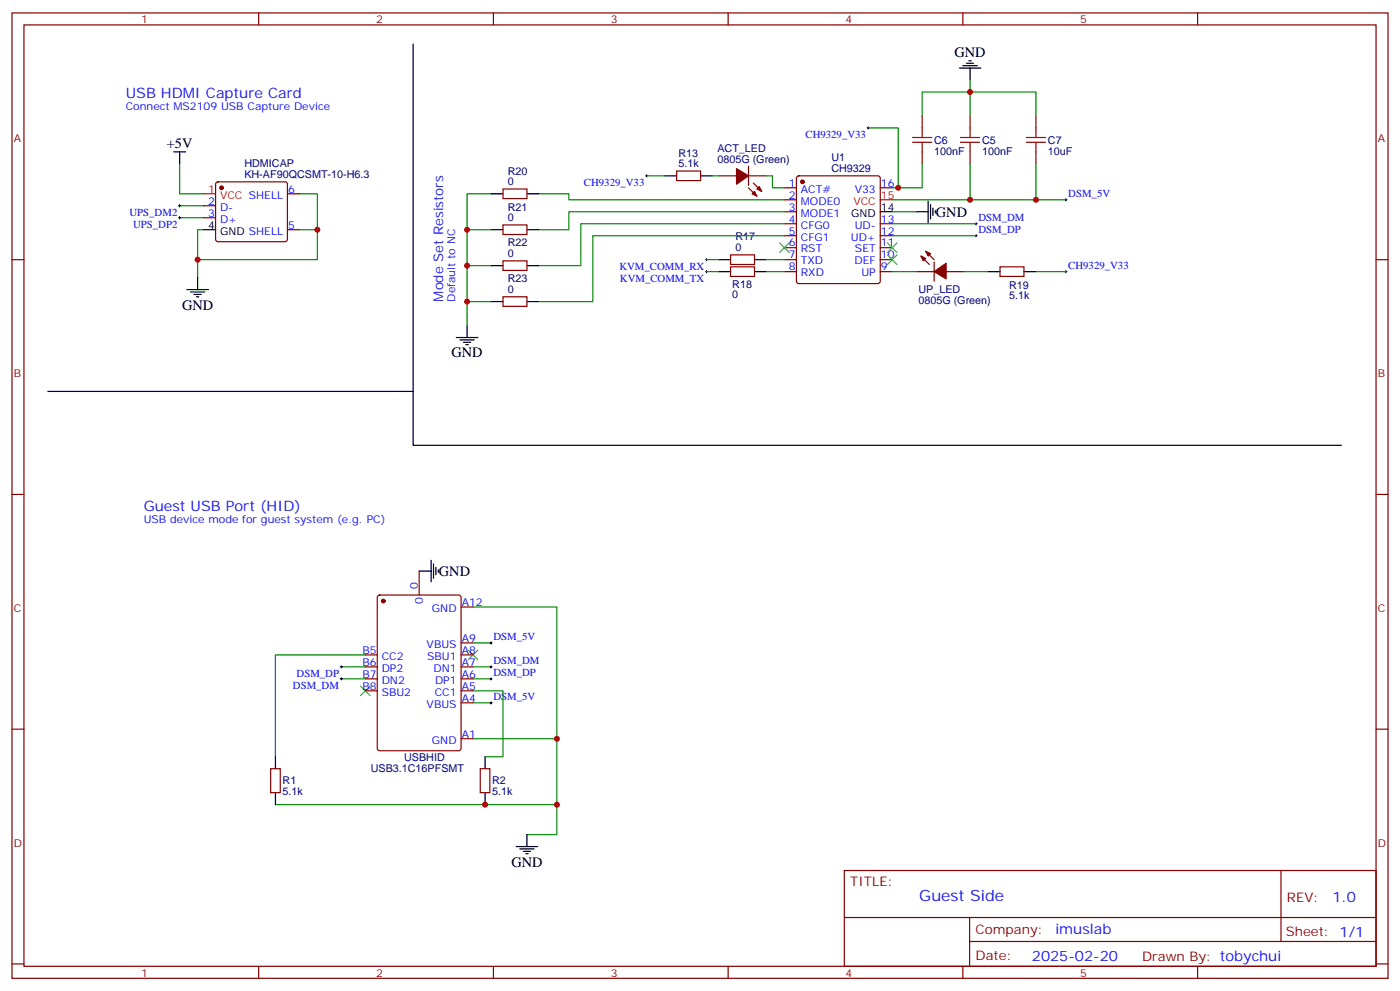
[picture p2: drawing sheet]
<svg xmlns="http://www.w3.org/2000/svg" width="412mm" height="292mm" viewBox="0 0 412 292" stroke-linecap="round" stroke-linejoin="round" font-family="sans-serif">
<g fill="none" stroke="#870000" stroke-width=".35">
<path d="M3.5 3.8h405.4v284.3h-405.4zM7.1 7.3h398.2v277.3h-398.2zM76.2 3.8v3.5M145.3 3.8v3.5M214.5 3.8v3.5M283.6 3.8v3.5M352.8 3.8v3.5M271.6 34.1v3.6M285.8 34.1v3.6M305.2 34.1v3.6M63.7 53.8l.5-.2h19.8l.5 .2 .2 .5v16.2l-.3 .5-.4 .2h-19.8l-.5-.2-.2-.5v-16.2zM84.7 57.1h3.5"/>
<path d="M148.2 55.7h7v2.8h-7zM199.3 50.4h7.1v2.8h-7.1zM211.7 51.8h5.3M220.5 51.8h5.3M220.5 55.3l2.5 2.5M220.5 49v5.6M221.9 53.9l2.5 2.5M231.1 55.3h3.5M231.1 58.8h3.5M234.8 52l.5-.2h23.3l.5 .2 .2 .5v30.3l-.2 .5-.5 .2h-23.3l-.5-.2-.2-.5v-30.3zM259.3 55.3h3.5M271.6 44.7v3.6"/>
<path d="M285.8 44.7v3.6M305.2 44.7v3.6M3.5 76.5h3.6M60 64.1h3.5M60 60.6h3.5M84.7 67.7h3.5M148.2 66.3h7v2.8h-7zM148.2 76.8h7v2.9h-7zM215.2 75.1h7v2.8h-7zM215.2 78.6h7v2.8h-7zM231.1 76.5h3.5M231.1 62.4h3.5"/>
<path d="M231.1 65.9h3.5M231.1 69.4h3.5M231.1 73h3.5M259.3 76.5h3.5M259.3 65.9h3.5M259.3 69.4h3.5M259.3 73h3.5M271.3 75.4l2.5 2.5M272.7 74l2.5 2.5M275.2 77.2v5.6M294.6 78.6h7v2.8h-7zM405.3 76.5h3.6"/>
<path d="M148.2 87.4h7v2.8h-7zM231.1 80h3.5M259.3 80h3.5M269.9 80h5.3M278.7 80h5.3M3.5 145.6h3.6M405.3 145.6h3.6M111.4 175.5l.4-.2h23.3l.7 .4v44.7l-.4 .7h-23.6l-.6-.4-.1-44.7zM123.5 168.2v7.1M135.8 178.8h3.5M107.6 192.9h3.5M107.6 196.4h3.5"/>
<path d="M107.6 200h3.5M135.8 192.9h3.5M135.8 196.4h3.5M135.8 200h3.5M135.8 189.4h3.5M3.5 214.8h3.6M107.6 203.5h3.5M135.8 203.5h3.5M135.8 217.6h3.5M135.8 207h3.5M405.3 214.8h3.6M79.7 226.4h2.8v7.1h-2.8z"/>
<path d="M141.5 226.4h2.8v7.1h-2.8zM248.7 256.4h156.6v28.2h-156.6zM377.3 256.4v20.9M248.7 270.2h156.5M285.6 277.3h119.6M285.6 270.2v14.2M3.5 283.9h3.6M76.2 284.6v3.5M145.3 284.6v3.5M214.5 284.6v3.5M283.6 284.6v3.5M352.8 284.6v3.5"/>
<path d="M405.3 283.9h3.6"/>
</g>
<g fill="none" stroke="#008700" stroke-width=".35">
<path d="M255.8 37.7h8.8v17.6M271.6 34.1v-7h33.6v7M285.8 23.6v10.5M52.9 48.3v8.8h7.1M88.2 57.1h5.3v19.4h-35.3M144.6 57.1h-7v38.8M158.7 57.1h8.9v1.7h63.5M190.5 51.8h5.3M209.9 51.8h1.8M225.8 51.8h1.7v3.5h3.6M271.6 48.3v7h-8.8M285.8 48.3v10.5h-23"/>
<path d="M285.8 58.8h28.2M305.2 48.3v10.5M52.9 64.1h7.1M52.9 60.6h7.1M60 67.7h-1.8v14.1M88.2 67.7h5.3M137.6 67.7h7M137.6 78.2h7M208.1 76.5h3.6M225.8 76.5h5.3M231.1 62.4h-63.5v5.3h-8.9M231.1 65.9h-60v12.3h-12.4"/>
<path d="M231.1 69.4h-56.5v19.4h-15.9M262.8 65.9h24.7M262.8 69.4h24.7M262.8 62.4h7.1M137.6 88.8h7M208.1 80h3.6M225.8 80h5.3M262.8 80h7.1M284 80h7M305.2 80h8.8M139.3 178.8h24.7v67h-8.8M100.5 200h7.1"/>
<path d="M100.5 196.4h7.1M107.6 192.9h-26.5v30M139.3 189.4h5.3M139.3 200h5.3M139.3 196.4h5.3M139.3 203.5h8.9v19.4h-5.3M139.3 207h5.3M139.3 217.6h24.7M81.1 237h82.9"/>
</g>
<g fill="none" stroke="#000" stroke-width=".35">
<path d="M121.7 13v102.3h-107.6M283.6 19.3h4.3M284.7 18.6h2.1M285.4 17.9h.7M282.6 20h6.3M285.8 20v3.6M51.2 44.7h3.5M52.9 44.7v3.6M144.6 57.1h3.6M155.2 57.1h3.5M195.8 51.8h3.5M206.4 51.8h3.5"/>
<path d="M273.4 59.2v6.3M60 67.7h3.5M144.6 67.7h3.6M144.6 78.2h3.6M155.2 67.7h3.5M155.2 78.2h3.5M211.7 76.5h3.5M222.2 76.5h3.6M259.3 62.4h3.5M269.9 62.4h3.5M274.1 60.3v4.2M274.8 61.3v2.1"/>
<path d="M275.5 62v.7M55 85.3h6.4M56.1 86h4.2M57.1 86.7h2.2M57.9 87.4h.7M58.2 81.8v3.5M134.4 99.4h6.4M137.6 95.9v3.5M144.6 88.8h3.6M155.2 88.8h3.5M211.7 80h3.5M222.2 80h3.6"/>
<path d="M291 80h3.6M301.6 80h3.6M121.7 115.3v15.9h273.4M135.5 100.1h4.2M136.5 100.8h2.1M137.2 101.5h.7M123.5 168.2h3.5M127 165v6.4M127.7 166.1v4.2M128.4 167.1v2.2M129.1 167.9v.7M81.1 222.9v3.5"/>
<path d="M81.1 233.5v3.5M142.9 222.9v3.5M142.9 233.5v3.5M152 249.3h6.4M153.1 250h4.2M154.2 250.8h2.1M154.9 251.5h.7M155.2 245.8v3.5"/>
</g>
<g fill="none" stroke="#000" stroke-width=".29">
<path d="M255.4 37.7h.7M255.8 37.3v.7M190.1 51.8h.8M190.5 51.4v.7M313.6 58.8h.7M314 58.5v.7M52.6 60.6h.7M52.6 64.1h.7M52.9 60.3v.7M52.9 63.8v.7M207.8 76.5h.7M208.1 76.1v.7"/>
<path d="M208.1 79.7v.7M287.2 65.9h.7M287.2 69.4h.7M287.5 65.5v.8M287.5 69.1v.7M314 79.7v.7M207.8 80h.7M313.6 80h.7M100.2 196.4h.7M100.2 200h.7M100.5 196.1v.7M100.5 199.6v.7"/>
<path d="M144.3 189.4h.7M144.3 196.4h.7M144.3 200h.7M144.6 189v.7M144.6 196.1v.7M144.6 199.6v.7M144.3 207h.7M144.6 206.7v.7"/>
</g>
<path d="M60 57.1h3.5M259.3 58.8h3.5" fill="none" stroke="#f00" stroke-width=".35"/>
<g fill="#870000" stroke="#870000" stroke-width=".35">
<path d="M223 55.7l.7-.7 .7 1.4z"/>
<path d="M221.5 57.1l.7-.7 .8 1.4z"/>
<path d="M217 49.7l3.5 2.1-3.5 2.5z"/>
<path d="M271.3 75.4l1.4 .7-.7 .7z"/>
<path d="M272.7 74l1.4 .7-.7 .7z"/>
<path d="M275.2 80l3.5-2.5v4.6z"/>
<circle cx="65.3" cy="55.3" r=".53"/>
<circle cx="112.9" cy="177" r=".53"/>
<circle cx="236.4" cy="53.6" r=".53"/>
</g>
<path d="M229.7 71.5l2.8 2.9M232.5 71.5l-2.8 2.9M261.4 71.5l2.8 2.9M261.4 75.1l2.8 2.8M264.2 71.5l-2.8 2.9M264.2 75.1l-2.8 2.8M137.9 191.5l2.9 2.8M140.8 191.5l-2.9 2.8M106.2 202.1l2.8 2.8M109 202.1l-2.8 2.8" fill="none" stroke="#3c3" stroke-width=".35"/>
<path d="M271.6 37.7v2.8M285.8 37.7v2.8M305.2 37.7v2.8M268.8 40.5h5.7M268.8 41.9h5.7M271.6 41.9v2.8M282.9 40.5h5.7M282.9 41.9h5.7M285.8 41.9v2.8M302.3 40.5h5.7M302.3 41.9h5.7M305.2 41.9v2.8" fill="none" stroke="#a10000" stroke-width=".35"/>
<g fill="#c00">
<circle cx="93.5" cy="67.7" r=".88"/>
<circle cx="58.2" cy="76.5" r=".88"/>
<circle cx="164" cy="217.6" r=".88"/>
<circle cx="164" cy="237" r=".88"/>
<circle cx="142.9" cy="237" r=".88"/>
<circle cx="285.8" cy="27.1" r=".88"/>
<circle cx="285.8" cy="58.8" r=".88"/>
<circle cx="305.2" cy="58.8" r=".88"/>
<circle cx="264.6" cy="55.3" r=".88"/>
<circle cx="137.6" cy="88.8" r=".88"/>
<circle cx="137.6" cy="78.2" r=".88"/>
<circle cx="137.6" cy="67.7" r=".88"/>
</g>
<text font-size="4.6" fill="#00f" x="270.8" y="265.4">Guest Side</text>
<g font-size="4.2">
<text x="281.2" y="16.8">GND</text>
<text x="49.1" y="43.6">+5V</text>
<text x="275.7" y="63.8">GND</text>
<text x="53.6" y="91.4">GND</text>
<text x="133" y="105.1">GND</text>
<text x="129.3" y="169.6">GND</text>
<text x="150.6" y="255.4">GND</text>
</g>
<g font-size="4.2" fill="#00f">
<text x="37" y="28.9">USB HDMI Capture Card</text>
<text x="42.3" y="150.6">Guest USB Port (HID)</text>
<text x="392.5" y="265.7">1.0</text>
<text x="310.9" y="275.2">imuslab</text>
<text x="304" y="283">2025-02-20</text>
</g>
<text font-size="3.9" fill="#00f" x="130.5" y="88.8" transform="rotate(-90 130.5 88.8)">Mode Set Resistors</text>
<g font-size="3.9" fill="#800">
<text x="250.5" y="261">TITLE:</text>
<text x="379.1" y="265.7">REV:</text>
<text x="287.4" y="275.2">Company:</text>
<text x="378.7" y="275.8">Sheet: 1/1</text>
<text x="287.4" y="282.9">Date:</text>
<text x="336.4" y="282.9">Drawn By: tobychui</text>
</g>
<g font-size="3.2" fill="#800">
<text x="41.6" y="6.8">1</text>
<text x="110.8" y="6.8">2</text>
<text x="179.9" y="6.8">3</text>
<text x="249.1" y="6.8">4</text>
<text x="318.2" y="6.8">5</text>
<text x="4.1" y="41.9">A</text>
<text x="405.9" y="41.9">A</text>
<text x="4.1" y="111.1">B</text>
<text x="405.9" y="111.1">B</text>
<text x="4.1" y="180.2">C</text>
<text x="405.9" y="180.2">C</text>
<text x="4.1" y="249.3">D</text>
<text x="405.9" y="249.3">D</text>
<text x="41.6" y="287.6">1</text>
<text x="110.8" y="287.6">2</text>
<text x="179.9" y="287.6">3</text>
<text x="249.1" y="287.6">4</text>
<text x="318.2" y="287.6">5</text>
</g>
<g font-size="3.2" fill="#00f">
<text x="37" y="32.4">Connect MS2109 USB Capture Device</text>
<text x="237.3" y="40.8">CH9329_V33</text>
<text x="84.8" y="56.7">6</text>
<text x="172" y="54.9">CH9329_V33</text>
<text x="232.4" y="55">1</text>
<text x="232.4" y="58.5">2</text>
<text x="235.9" y="56.7">ACT#</text>
<text x="251.8" y="56.7">V33</text>
<text x="259.5" y="55">16</text>
<text x="314.7" y="58">DSM_5V</text>
<text x="38.1" y="63.7">UPS_DM2</text>
<text x="61.3" y="63.8">3</text>
<text x="61.3" y="60.3">2</text>
<text x="64.8" y="65.5">D+</text>
<text x="64.8" y="62">D-</text>
<text x="232.4" y="62">3</text>
<text x="232.4" y="65.5">4</text>
<text x="235.9" y="60.3">MODE0</text>
<text x="235.9" y="63.8">MODE1</text>
<text x="259.5" y="65.5">13</text>
<text x="288.2" y="65">DSM_DM</text>
<text x="39.2" y="67.2">UPS_DP2</text>
<text x="84.8" y="67.3">5</text>
<text x="232.4" y="69.1">5</text>
<text x="235.9" y="67.3">CFG0</text>
<text x="235.9" y="70.8">CFG1</text>
<text x="250.6" y="70.8">UD+</text>
<text x="251.8" y="67.3">UD-</text>
<text x="259.5" y="69.1">12</text>
<text x="288.2" y="68.5">DSM_DP</text>
<text x="232.4" y="72.6">6</text>
<text x="232.4" y="76.1">7</text>
<text x="235.9" y="74.4">RST</text>
<text x="235.9" y="77.9">TXD</text>
<text x="251.7" y="77.9">DEF</text>
<text x="251.9" y="74.4">SET</text>
<text x="259.5" y="76.1">10</text>
<text x="259.5" y="72.6">11</text>
<text x="182.4" y="79.6">KVM_COMM_RX</text>
<text x="182.6" y="83.1">KVM_COMM_TX</text>
<text x="232.4" y="79.7">8</text>
<text x="235.9" y="81.4">RXD</text>
<text x="253.7" y="81.4">UP</text>
<text x="259.5" y="79.7">9</text>
<text x="314.7" y="79.1">CH9329_V33</text>
<text x="134.1" y="88.8" transform="rotate(-90 134.1 88.8)">Default to NC</text>
<text x="42.3" y="154.1">USB device mode for guest system (e.g. PC)</text>
<text x="123.1" y="173.5" transform="rotate(-90 123.1 173.5)">0</text>
<text x="124.5" y="178" transform="rotate(-90 124.5 178)">0</text>
<text x="136" y="178.4">A12</text>
<text x="127.2" y="180.2">GND</text>
<text x="125.7" y="190.8">VBUS</text>
<text x="136" y="189">A9</text>
<text x="145.3" y="188.5">DSM_5V</text>
<text x="106.8" y="192.5">B5</text>
<text x="106.8" y="196.1">B6</text>
<text x="112.4" y="194.3">CC2</text>
<text x="112.4" y="197.8">DP2</text>
<text x="125.8" y="194.3">SBU1</text>
<text x="127.7" y="197.8">DN1</text>
<text x="136" y="196.1">A7</text>
<text x="136" y="192.5">A8</text>
<text x="145.3" y="195.5">DSM_DM</text>
<text x="86.3" y="203.1">DSM_DM</text>
<text x="87.4" y="199.5">DSM_DP</text>
<text x="106.8" y="199.6">B7</text>
<text x="106.8" y="203.1">B8</text>
<text x="112.4" y="201.4">DN2</text>
<text x="128.1" y="201.4">DP1</text>
<text x="136" y="203.1">A5</text>
<text x="136" y="199.6">A6</text>
<text x="145.3" y="199.1">DSM_DP</text>
<text x="112.4" y="204.9">SBU2</text>
<text x="125.7" y="208.4">VBUS</text>
<text x="128.1" y="204.9">CC1</text>
<text x="136" y="206.7">A4</text>
<text x="145.3" y="206.1">DSM_5V</text>
<text x="127.2" y="219">GND</text>
<text x="136" y="217.2">A1</text>
</g>
<g font-size="3.2" fill="#000080">
<text x="199.8" y="46.1">R13</text>
<text x="211.3" y="47.9">0805G (Green)</text>
<text x="211.3" y="44.7">ACT_LED</text>
<text x="244.9" y="47.4">U1</text>
<text x="275.2" y="45.5">100nF</text>
<text x="275.2" y="42.4">C6</text>
<text x="289.3" y="45.5">100nF</text>
<text x="289.3" y="42.4">C5</text>
<text x="308.7" y="45.5">10uF</text>
<text x="308.7" y="42.3">C7</text>
<text x="72" y="52.4">KH-AF90QCSMT-10-H6.3</text>
<text x="72" y="49.2">HDMICAP</text>
<text x="149.6" y="51.4">R20</text>
<text x="199.8" y="49.3">5.1k</text>
<text x="244.9" y="50.6">CH9329</text>
<text x="149.6" y="54.6">0</text>
<text x="149.6" y="65.2">0</text>
<text x="149.6" y="62">R21</text>
<text x="216.6" y="70.8">R17</text>
<text x="149.6" y="75.8">0</text>
<text x="149.6" y="72.6">R22</text>
<text x="216.6" y="74">0</text>
<text x="149.6" y="83.2">R23</text>
<text x="149.6" y="86.4">0</text>
<text x="215.7" y="87.9">0</text>
<text x="215.7" y="84.7">R18</text>
<text x="270.5" y="89.6">0805G (Green)</text>
<text x="270.5" y="86.4">UP_LED</text>
<text x="297.3" y="88.2">5.1k</text>
<text x="297.3" y="85.1">R19</text>
<text x="109.2" y="227.5">USB3.1C16PFSMT</text>
<text x="119" y="224.1">USBHID</text>
<text x="83.3" y="231.1">R1</text>
<text x="145" y="231.1">R2</text>
<text x="83.3" y="234.3">5.1k</text>
<text x="145" y="234.3">5.1k</text>
</g>
<g font-size="3.2" fill="#f00">
<text x="61.3" y="56.7">1</text>
<text x="64.8" y="58.5">VCC SHELL</text>
<text x="259.5" y="58.5">15</text>
<text x="251.4" y="60.3">VCC</text>
</g>
<g font-size="3.2">
<text x="250.7" y="63.8">GND</text>
<text x="259.5" y="62">14</text>
<text x="61.3" y="67.3">4</text>
<text x="64.8" y="69.1">GND SHELL</text>
</g>
</svg>
